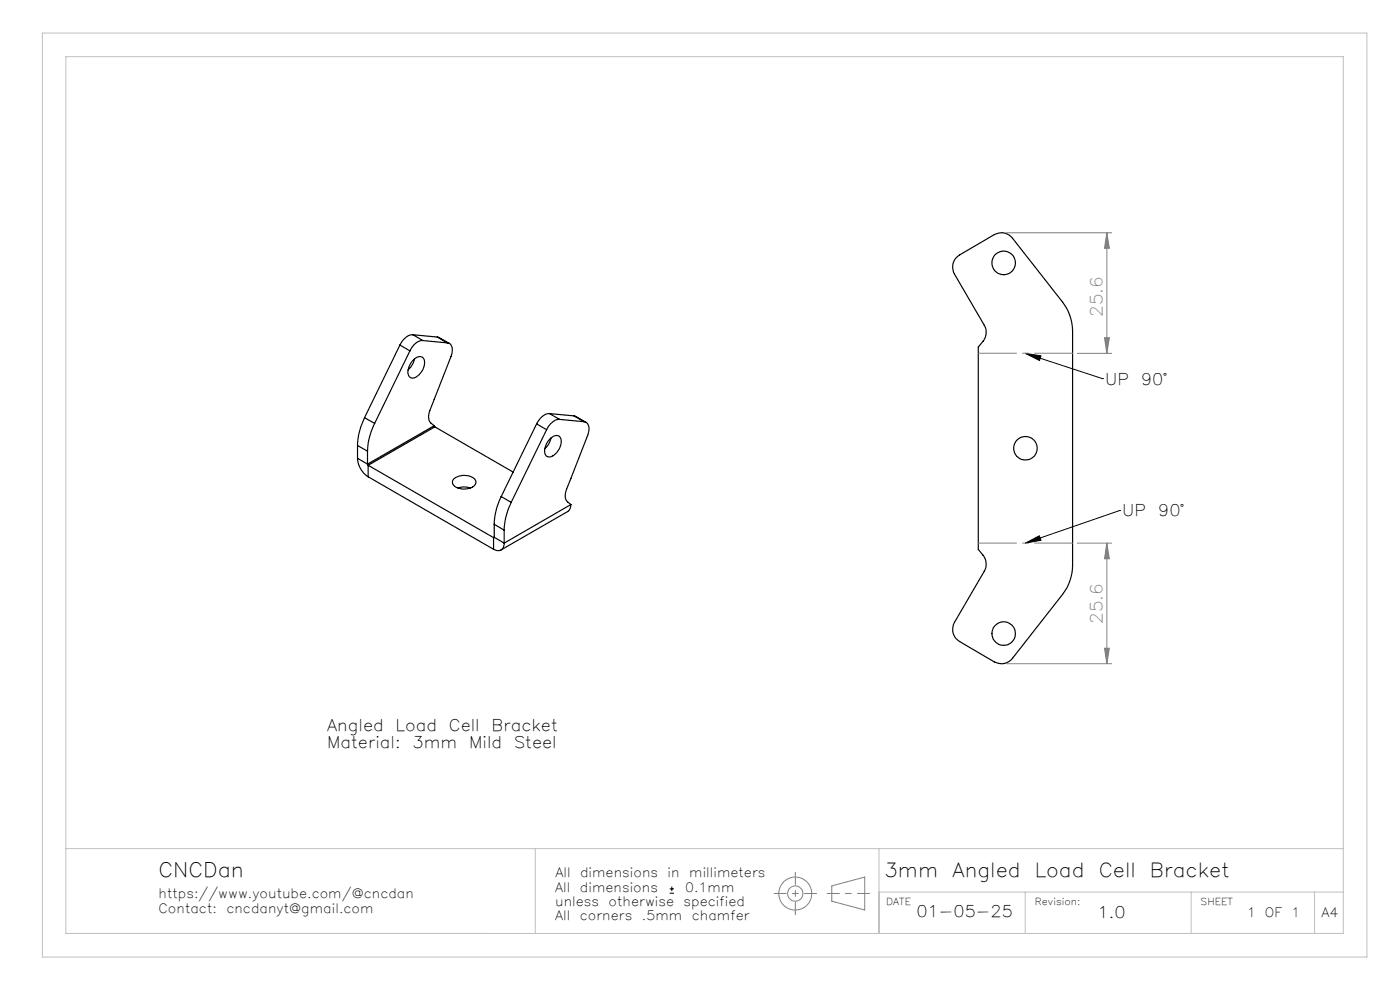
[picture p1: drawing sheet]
<svg xmlns="http://www.w3.org/2000/svg" width="297mm" height="210mm" viewBox="0 0 297 210" stroke-linecap="round" stroke-linejoin="round" font-family="sans-serif">
<g fill="none" stroke="#000" stroke-width=".25">
<path d="M202.8 54.7l.8-.6 7.3-4.3a2.97 2.97 0 0 1 3.9 .7l10.6 13.6a10.3 10.3 0 0 1 2.1 6.2v49.6a10.3 10.3 0 0 1-2.1 6.2l-10.6 13.5a3 3 0 0 1-3.9 .8l-7.3-4.3a2.97 2.97 0 0 1-1.1-4.1l6.3-10.8a3 3 0 0 0-.3-3.5l-1-1.2v-42.9a4.1 4.1 0 0 0 1.7-3.3l-.4-1.3-6.3-10.8a3 3 0 0 1 .3-3.5zM84.8 73.2l2.2 1.2M84.8 73.2l-7.5 15.4M87 74.4l-7.5 15.4M87.6 76.5a1.6 1.6 0 0 1 2.1-.6 3.1 3.1 0 0 1-1.3 4 1.15 1.15 0 0 1-1.4 .1 1.15 1.15 0 0 1-.5-1.3 4.4 4.4 0 0 1 1.1-2.2zM87.6 71a3.4 3.4 0 0 0-2.8 2.2M87.6 71l2.1 1.2M87.6 71l5.2 .5M87.9 76.2a4.3 4.3 0 0 1-1.3 2.2M89.7 72.2a3.2 3.2 0 0 0-2.7 2.2M89.7 72.2l5.2 .5M92.8 71.5l2.5 1.3"/>
<path d="M92.8 71.5l2.1 1.2M94.9 72.7a1.56 1.56 0 0 1 1 2.3l-4.7 12.1a2.57 2.57 0 0 0 .2 2.6l.7 .6M75.8 97.2a4.9 4.9 0 0 0 2.3 3.9M75.8 94.5l2.2 1.2M75.8 97.2l2.2 1.3M75.8 94.5v2.7M77.3 88.6a14.1 14.1 0 0 0-1.5 5.9M77.3 88.6l2.2 1.2M78 98.5l.1 .2M78 95.7v2.8M78.1 98.7l26.6 15.3M78.1 98.7v2.4"/>
<path d="M79.5 89.8a13.9 13.9 0 0 0-1.5 5.9M92.1 90.3l.2 .2M92.1 90.3l-14.1 8.2M92.3 90.5l16.6 9.6M92.3 90.5l-14.2 8.2M113.8 89.9l2.2 1.2M113.8 89.9l-7.5 15.4M116 91.1l-7.6 15.5M116.6 87.7a3.4 3.4 0 0 0-2.8 2.2M116.6 87.7l2.1 1.3M116.6 87.7l5.2 .5M116.6 93.1a1.48 1.48 0 0 1 2.2-.4 3.2 3.2 0 0 1-2.3 4.2 1.34 1.34 0 0 1-.9-1.9l.3-.9z"/>
<path d="M116.9 92.9l-.1 .2a4.2 4.2 0 0 1-1.2 2.1M118.7 89a3.4 3.4 0 0 0-2.7 2.1M118.7 89l5.2 .5M121.8 88.2l2.5 1.4M121.8 88.2l2.1 1.3M123.9 89.5a1.58 1.58 0 0 1 .9 2.2l-4.6 12.1a2.38 2.38 0 0 0 .2 2.7l.7 .5M78.1 101.1l26.6 15.4M96.3 101.6a3.4 3.4 0 0 1 4.6 .4 1.61 1.61 0 0 1-1.7 1.7 2.69 2.69 0 0 1-3.2-1.3v-.3zM97.2 103.5a3.8 3.8 0 0 1 2.6 0M104.7 114v2.5M104.8 114h-.1M104.8 111.2l2.2 1.3"/>
<path d="M104.8 114l2.2 1.2M104.8 111.2v2.8M106.3 105.3a14.1 14.1 0 0 0-1.5 5.9M106.3 105.3l2.1 1.3M107 115.2a1.39 1.39 0 0 1-.7 1.5 1.39 1.39 0 0 1-1.6-.2M107 112.5v2.7M108.4 106.6a14.1 14.1 0 0 0-1.4 5.9M121.1 107l-.2 1-.5 .5-14.1 8.2M121.1 107l-14.1 8.2"/>
<circle cx="212.9" cy="55.8" r="2.5"/>
<circle cx="217.5" cy="95.1" r="2.49"/>
<circle cx="212.9" cy="134.4" r="2.49"/>
</g>
<path d="M217.5 75l3.3 .5-.3 1zM217.5 75l16.4 5.3M233.9 80.3h.1M217.5 115.2l3-1.5 .3 .9zM237.5 108.3h.1M237.5 108.3l-20 6.9M142.1 189.5h.9M142.1 188.6h.9M142.5 188.1v.9" fill="none" stroke="#000" stroke-width=".21"/>
<g fill="none" stroke="#808080" stroke-width=".21">
<path d="M213.5 49.4h22.3M234.8 49.4l.5 3.3h-1zM234.8 49.4v25.6M228.5 75h7.3M234.3 71.6h1l-.5 3.4zM228.5 115.2h7.3M234.8 115.2l.5 3.3h-1zM234.8 115.2v25.6M234.3 137.5h1l-.5 3.3zM213.5 140.8h22.3M176.5 187.9l6.9-1.9v7l-6.9-1.8z"/>
<circle cx="168.7" cy="189.5" r="3.5"/>
<circle cx="168.7" cy="189.5" r="1.62"/>
</g>
<path d="M227.6 74.9h-20M207.6 115.2h20" fill="none" stroke="#808080" stroke-width=".21" stroke-dasharray="15.2 1.3 1.3 1.3" stroke-dashoffset="7.1"/>
<path d="M164.2 189.5h9M168.7 194v-9M175.5 189.5h9" fill="none" stroke="#808080" stroke-width=".21" stroke-dasharray="6.3 1.3 1.3 1.3" stroke-dashoffset="3.8"/>
<path d="M9 7h281v196h-281zM14 12h271v186h-271zM14 180h271M113.6 180v18M186.5 180v18M186.5 189.2h98.5M217.5 189.2v8.8M252.7 189.2v8.8M278.9 189.2v8.8" fill="none" stroke="#c0c0c0" stroke-width=".21"/>
<path d="M217.5 115.2l3-1.5 .3 .9zM217.5 75l3.3 .5-.3 1z" fill="#000"/>
<g fill="#808080">
<path d="M234.3 137.5h1l-.5 3.3zM234.8 115.2l.5 3.3h-1z"/>
<path d="M234.8 49.4l.5 3.3h-1zM234.3 71.6h1l-.5 3.4z"/>
</g>
<text font-size="4.2" x="33.6" y="186">CNCDan</text>
<g font-size="4.1">
<text x="187.6" y="186">3mm</text>
<text x="202.1" y="186">Angled</text>
<text x="219.5" y="186">Load</text>
<text x="233.1" y="186">Cell</text>
<text x="244" y="186">Bracket</text>
</g>
<g font-size="3.5" fill="#808080">
<text x="233.9" y="67.2" transform="rotate(-90 233.9 67.2)">25.6</text>
<text x="233.9" y="132.3" transform="rotate(-90 233.9 132.3)">25.6</text>
</g>
<g font-size="3.4">
<text x="234.4" y="81.6">UP</text>
<text x="242.1" y="81.6">90°</text>
<text x="238.1" y="109.5">UP</text>
<text x="245.7" y="109.5">90°</text>
<text x="69.4" y="155.1">Angled</text>
<text x="83.9" y="155.1">Load</text>
<text x="95.2" y="155.1">Cell</text>
<text x="104.3" y="155.1">Bracket</text>
<text x="69.4" y="158.7">Material:</text>
<text x="87.5" y="158.7">3mm</text>
<text x="99.5" y="158.7">Mild</text>
<text x="109.1" y="158.7">Steel</text>
<text x="194.4" y="194.6">01-05-25</text>
<text x="232.8" y="194.7">1.0</text>
</g>
<g font-size="2.7">
<text x="117.8" y="186">All</text>
<text x="123.1" y="186">dimensions</text>
<text x="141.6" y="186">in</text>
<text x="146.2" y="186">millimeters</text>
<text x="33.6" y="190.6">https://www.youtube.com/@cncdan</text>
<text x="117.8" y="189.2">All</text>
<text x="123" y="189.2">dimensions</text>
<text x="145.3" y="189.2">0.1mm</text>
<text x="33.6" y="193.6">Contact:</text>
<text x="48" y="193.6">cncdanyt@gmail.com</text>
<text x="117.8" y="192.2">unless</text>
<text x="117.8" y="195.2">All</text>
<text x="123" y="195.2">corners</text>
<text x="129.1" y="192.2">otherwise</text>
<text x="136.2" y="195.2">.5mm</text>
<text x="145" y="192.2">specified</text>
<text x="146.8" y="195.2">chamfer</text>
<text x="264.6" y="194.5">1</text>
<text x="268.4" y="194.5">OF</text>
<text x="273.9" y="194.5">1</text>
<text x="280.3" y="194.5">A4</text>
</g>
<g font-size="2">
<text x="188" y="192">DATE</text>
<text x="219.5" y="192">Revision:</text>
<text x="254.7" y="192">SHEET</text>
</g>
</svg>
